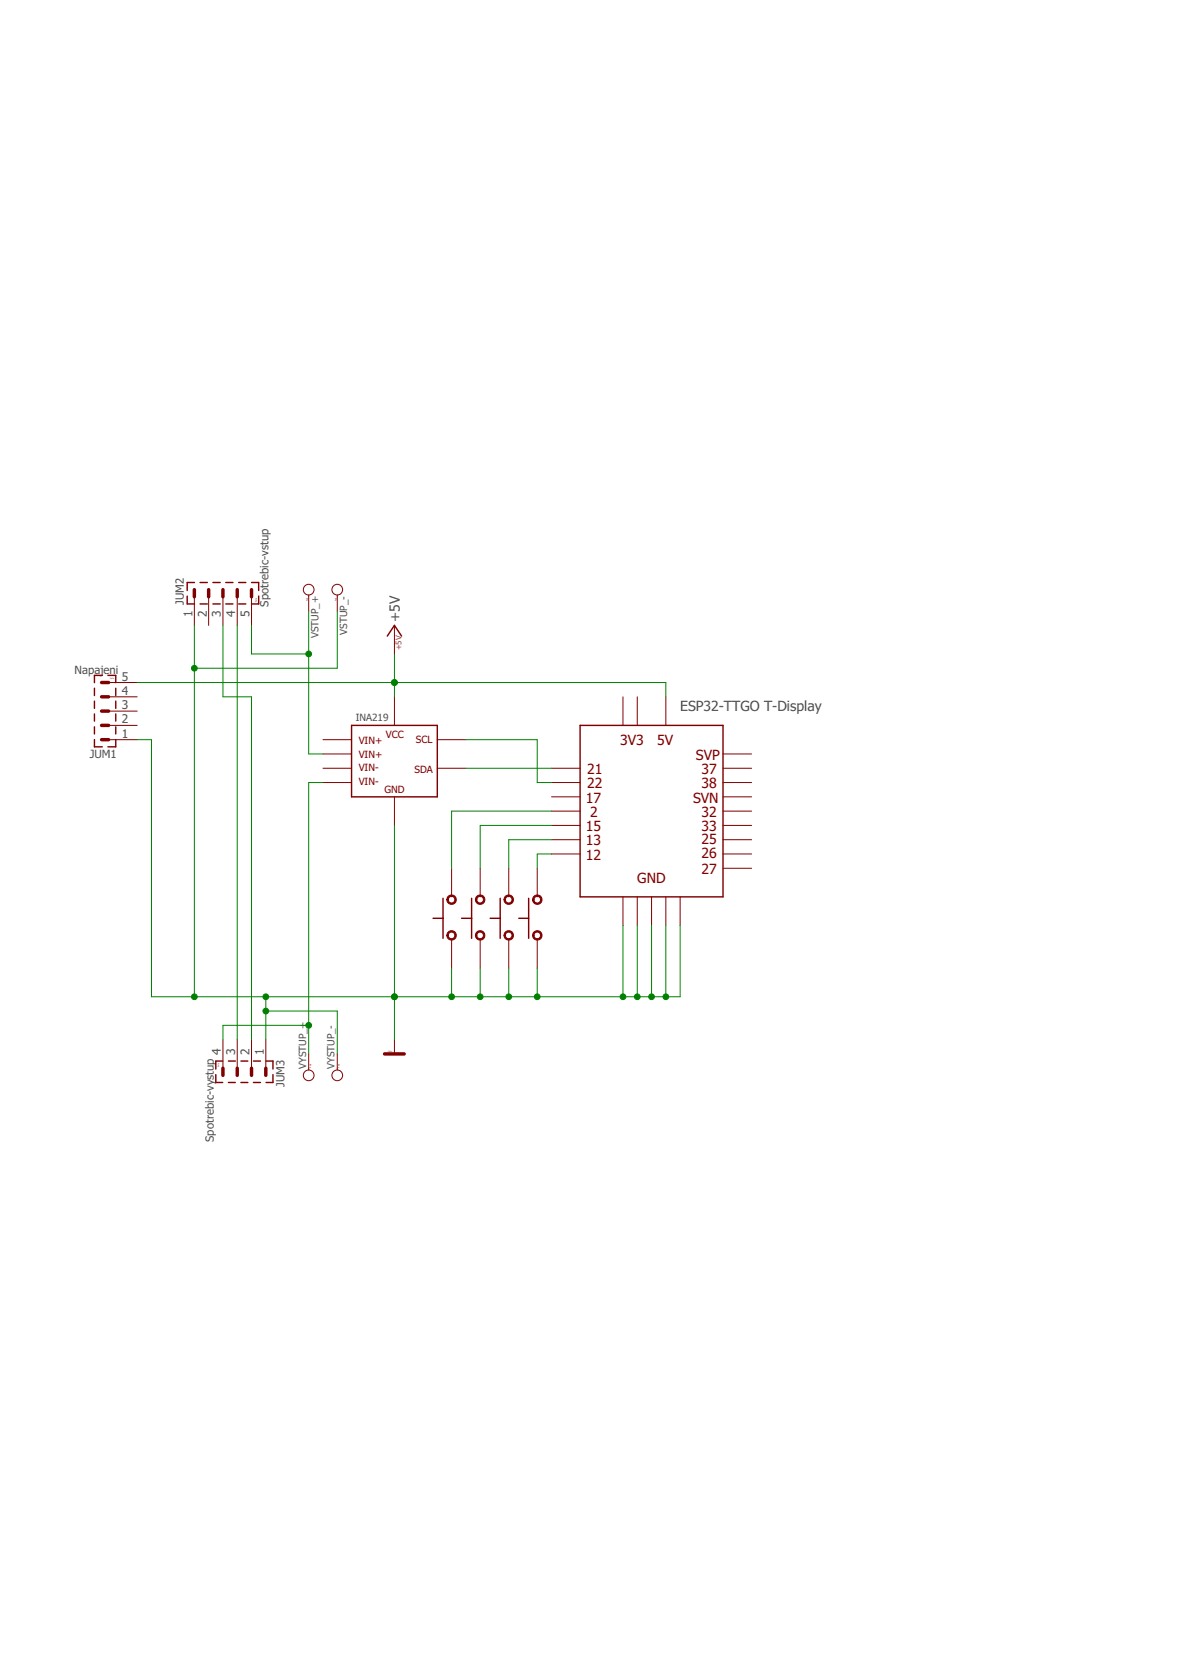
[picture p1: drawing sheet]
<?xml version="1.0" encoding="utf-8"?>
<!DOCTYPE eagle SYSTEM "eagle.dtd">
<!--
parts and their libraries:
Copyright (C) PaJa 2011-2014
Copyright (C) PaJa 2001-2014
-->
<eagle version="7.7.0">
<drawing>
<settings>
<setting alwaysvectorfont="no"/>
<setting verticaltext="up"/>
</settings>
<grid distance="0.1" unitdist="inch" unit="inch" style="lines" multiple="1" display="no" altdistance="0.01" altunitdist="inch" altunit="inch"/>
<schematic xreflabel="%F%N/%S.%C%R" xrefpart="/%S.%C%R">
<libraries>
<library name="INA219">
<symbols>
<symbol name="INA219">
<pin name="VIN+" x="-27.94" y="15.24" visible="off" length="middle"/>
<pin name="VIN-" x="-27.94" y="10.16" visible="off" length="middle"/>
<pin name=".VIN+" x="-27.94" y="12.7" visible="off" length="middle"/>
<pin name=".VIN-" x="-27.94" y="7.62" visible="off" length="middle"/>
<pin name="VCC" x="-15.24" y="22.86" visible="off" length="middle" rot="R270"/>
<pin name="GND" x="-15.24" y="0" visible="off" length="middle" rot="R90"/>
<pin name="SCL" x="-2.54" y="15.24" visible="off" length="middle" rot="R180"/>
<pin name="SDA" x="-2.54" y="10.16" visible="off" length="middle" rot="R180"/>
<wire x1="-22.86" y1="17.78" x2="-22.86" y2="5.08" width="0.254" layer="94"/>
<wire x1="-22.86" y1="5.08" x2="-7.62" y2="5.08" width="0.254" layer="94"/>
<wire x1="-7.62" y1="5.08" x2="-7.62" y2="17.78" width="0.254" layer="94"/>
<wire x1="-7.62" y1="17.78" x2="-22.86" y2="17.78" width="0.254" layer="94"/>
<text x="-21.59" y="14.478" size="1.27" layer="94">VIN+</text>
<text x="-21.59" y="11.938" size="1.27" layer="94">VIN+</text>
<text x="-21.59" y="9.652" size="1.27" layer="94">VIN-</text>
<text x="-21.59" y="7.112" size="1.27" layer="94">VIN-</text>
<text x="-16.764" y="15.494" size="1.27" layer="94">VCC</text>
<text x="-17.018" y="5.842" size="1.27" layer="94">GND</text>
<text x="-11.43" y="14.732" size="1.27" layer="94">SCL</text>
<text x="-11.684" y="9.398" size="1.27" layer="94">SDA</text>
<text x="-22.098" y="18.542" size="1.27" layer="95">INA219</text>
</symbol>
</symbols>
<devicesets>
<deviceset name="INA219">
<gates>
<gate name="G$1" symbol="INA219" x="15.24" y="-12.7"/>
</gates>
<devices>
<device name="" package="INA219">
<connects>
<connect gate="G$1" pin=".VIN+" pad="..VIN+"/>
<connect gate="G$1" pin=".VIN-" pad="..VIN-"/>
<connect gate="G$1" pin="GND" pad="GND"/>
<connect gate="G$1" pin="SCL" pad="SCL"/>
<connect gate="G$1" pin="SDA" pad="SDA"/>
<connect gate="G$1" pin="VCC" pad="VCC"/>
<connect gate="G$1" pin="VIN+" pad="VIN+"/>
<connect gate="G$1" pin="VIN-" pad="VIN-"/>
</connects>
<technologies>
<technology name=""/>
</technologies>
</device>
</devices>
</deviceset>
</devicesets>
</library>
<library name="EPS32_TTGO_TDISPLAY">
<symbols>
<symbol name="ESP32-TTGO-TDISPLAY">
<pin name="GND1" x="-5.08" y="-7.62" visible="off" length="middle" rot="R90"/>
<pin name="GND2" x="-2.54" y="-7.62" visible="off" length="middle" rot="R90"/>
<pin name="GND3" x="0" y="-7.62" visible="off" length="middle" rot="R90"/>
<pin name="GND4" x="2.54" y="-7.62" visible="off" length="middle" rot="R90"/>
<pin name="GND5" x="5.08" y="-7.62" visible="off" length="middle" rot="R90"/>
<text x="-2.54" y="0" size="1.778" layer="94">GND</text>
<pin name="21" x="-17.78" y="20.32" visible="off" length="middle"/>
<pin name="22" x="-17.78" y="17.78" visible="off" length="middle"/>
<pin name="17" x="-17.78" y="15.24" visible="off" length="middle"/>
<text x="-11.43" y="19.304" size="1.778" layer="94">21</text>
<text x="-11.43" y="16.764" size="1.778" layer="94">22</text>
<text x="-11.684" y="14.224" size="1.778" layer="94">17</text>
<pin name="2" x="-17.78" y="12.7" visible="off" length="middle"/>
<pin name="15" x="-17.78" y="10.16" visible="off" length="middle"/>
<pin name="13" x="-17.78" y="7.62" visible="off" length="middle"/>
<text x="-10.922" y="11.684" size="1.778" layer="94">2</text>
<text x="-11.684" y="9.144" size="1.778" layer="94">15</text>
<text x="-11.684" y="6.604" size="1.778" layer="94">13</text>
<pin name="3V3" x="-5.08" y="33.02" visible="off" length="middle" rot="R270"/>
<pin name="3V3_2" x="-2.54" y="33.02" visible="off" length="middle" rot="R270"/>
<pin name="5V" x="2.54" y="33.02" visible="off" length="middle" rot="R270"/>
<text x="-5.588" y="24.384" size="1.778" layer="94">3V3</text>
<text x="1.016" y="24.384" size="1.778" layer="94">5V</text>
<pin name="SVP" x="17.78" y="22.86" visible="off" length="middle" rot="R180"/>
<pin name="37" x="17.78" y="20.32" visible="off" length="middle" rot="R180"/>
<pin name="38" x="17.78" y="17.78" visible="off" length="middle" rot="R180"/>
<text x="7.874" y="21.844" size="1.778" layer="94">SVP</text>
<text x="8.89" y="19.304" size="1.778" layer="94">37</text>
<text x="8.89" y="16.764" size="1.778" layer="94">38</text>
<pin name="SVN" x="17.78" y="15.24" visible="off" length="middle" rot="R180"/>
<pin name="32" x="17.78" y="12.7" visible="off" length="middle" rot="R180"/>
<pin name="33" x="17.78" y="10.16" visible="off" length="middle" rot="R180"/>
<text x="7.366" y="14.224" size="1.778" layer="94">SVN</text>
<text x="8.89" y="11.684" size="1.778" layer="94">32</text>
<text x="8.89" y="9.144" size="1.778" layer="94">33</text>
<pin name="25" x="17.78" y="7.62" visible="off" length="middle" rot="R180"/>
<pin name="26" x="17.78" y="5.08" visible="off" length="middle" rot="R180"/>
<pin name="27" x="17.78" y="2.54" visible="off" length="middle" rot="R180"/>
<text x="8.89" y="6.858" size="1.778" layer="94">25</text>
<text x="8.89" y="4.318" size="1.778" layer="94">26</text>
<text x="8.89" y="1.524" size="1.778" layer="94">27</text>
<text x="5.08" y="30.48" size="1.778" layer="95">ESP32-TTGO T-Display</text>
<wire x1="-12.7" y1="27.94" x2="-12.7" y2="-2.54" width="0.254" layer="94"/>
<wire x1="-12.7" y1="-2.54" x2="12.7" y2="-2.54" width="0.254" layer="94"/>
<wire x1="12.7" y1="-2.54" x2="12.7" y2="27.94" width="0.254" layer="94"/>
<wire x1="12.7" y1="27.94" x2="-12.7" y2="27.94" width="0.254" layer="94"/>
<pin name="12" x="-17.78" y="5.08" visible="off" length="middle"/>
<text x="-11.684" y="4.064" size="1.778" layer="94">12</text>
</symbol>
</symbols>
<devicesets>
<deviceset name="ESP32_TTGOT-DISPLAY">
<gates>
<gate name="G$1" symbol="ESP32-TTGO-TDISPLAY" x="0" y="-12.7"/>
</gates>
<devices>
<device name="" package="ESP32-TTGO-TDISPLAY">
<connects>
<connect gate="G$1" pin="12" pad="12"/>
<connect gate="G$1" pin="13" pad="13"/>
<connect gate="G$1" pin="15" pad="15"/>
<connect gate="G$1" pin="17" pad="17"/>
<connect gate="G$1" pin="2" pad="2"/>
<connect gate="G$1" pin="21" pad="21"/>
<connect gate="G$1" pin="22" pad="22"/>
<connect gate="G$1" pin="25" pad="25"/>
<connect gate="G$1" pin="26" pad="26"/>
<connect gate="G$1" pin="27" pad="27"/>
<connect gate="G$1" pin="32" pad="32"/>
<connect gate="G$1" pin="33" pad="33"/>
<connect gate="G$1" pin="37" pad="37"/>
<connect gate="G$1" pin="38" pad="38"/>
<connect gate="G$1" pin="3V3" pad="3V3"/>
<connect gate="G$1" pin="3V3_2" pad="3V3-"/>
<connect gate="G$1" pin="5V" pad="5V"/>
<connect gate="G$1" pin="GND1" pad="GND1"/>
<connect gate="G$1" pin="GND2" pad="GND2"/>
<connect gate="G$1" pin="GND3" pad="GND3"/>
<connect gate="G$1" pin="GND4" pad="GND4"/>
<connect gate="G$1" pin="GND5" pad="GND5"/>
<connect gate="G$1" pin="SVN" pad="SVN"/>
<connect gate="G$1" pin="SVP" pad="SVP"/>
</connects>
<technologies>
<technology name=""/>
</technologies>
</device>
</devices>
</deviceset>
</devicesets>
</library>
<library name="#PaJa_konektory">
<symbols>
<symbol name="S1G5">
<wire x1="0" y1="3.81" x2="0" y2="2.54" width="0.6096" layer="94"/>
<wire x1="2.54" y1="3.81" x2="2.54" y2="2.54" width="0.6096" layer="94"/>
<wire x1="5.08" y1="3.81" x2="5.08" y2="2.54" width="0.6096" layer="94"/>
<wire x1="-6.35" y1="1.27" x2="-6.35" y2="5.08" width="0.254" layer="94" style="shortdash"/>
<wire x1="-2.54" y1="3.81" x2="-2.54" y2="2.54" width="0.6096" layer="94"/>
<wire x1="-5.08" y1="3.81" x2="-5.08" y2="2.54" width="0.6096" layer="94"/>
<wire x1="6.35" y1="5.08" x2="-6.35" y2="5.08" width="0.254" layer="94" style="shortdash"/>
<wire x1="-6.35" y1="1.27" x2="6.35" y2="1.27" width="0.254" layer="94" style="shortdash"/>
<wire x1="6.35" y1="5.08" x2="6.35" y2="1.27" width="0.254" layer="94" style="shortdash"/>
<text x="6.0325" y="1.5875" size="0.254" layer="100" rot="R90">PaJa</text>
<text x="8.0962" y="0.7937" size="1.4224" layer="96" rot="R90">&gt;VALUE</text>
<text x="-6.985" y="1.1112" size="1.4224" layer="95" rot="R90">&gt;Part</text>
<pin name="1" x="-5.08" y="-2.54" visible="pad" length="middle" direction="pas" swaplevel="1" rot="R90"/>
<pin name="2" x="-2.54" y="-2.54" visible="pad" length="middle" direction="pas" swaplevel="1" rot="R90"/>
<pin name="3" x="0" y="-2.54" visible="pad" length="middle" direction="pas" swaplevel="1" rot="R90"/>
<pin name="4" x="2.54" y="-2.54" visible="pad" length="middle" direction="pas" swaplevel="1" rot="R90"/>
<pin name="5" x="5.08" y="-2.54" visible="pad" length="middle" direction="pas" swaplevel="1" rot="R90"/>
</symbol>
<symbol name="S1G4">
<wire x1="2.54" y1="3.81" x2="2.54" y2="2.54" width="0.6096" layer="94"/>
<wire x1="5.08" y1="3.81" x2="5.08" y2="2.54" width="0.6096" layer="94"/>
<wire x1="-3.81" y1="1.27" x2="-3.81" y2="5.08" width="0.254" layer="94" style="shortdash"/>
<wire x1="0" y1="3.81" x2="0" y2="2.54" width="0.6096" layer="94"/>
<wire x1="-2.54" y1="3.81" x2="-2.54" y2="2.54" width="0.6096" layer="94"/>
<wire x1="6.35" y1="5.08" x2="-3.81" y2="5.08" width="0.254" layer="94" style="shortdash"/>
<wire x1="-3.81" y1="1.27" x2="6.35" y2="1.27" width="0.254" layer="94" style="shortdash"/>
<wire x1="6.35" y1="5.08" x2="6.35" y2="1.27" width="0.254" layer="94" style="shortdash"/>
<text x="6.0325" y="1.5875" size="0.254" layer="100" rot="R90">PaJa</text>
<text x="8.0962" y="0.7937" size="1.4224" layer="96" rot="R90">&gt;VALUE</text>
<text x="-4.445" y="1.1112" size="1.4224" layer="95" rot="R90">&gt;Part</text>
<pin name="1" x="-2.54" y="-2.54" visible="pad" length="middle" direction="pas" swaplevel="1" rot="R90"/>
<pin name="2" x="0" y="-2.54" visible="pad" length="middle" direction="pas" swaplevel="1" rot="R90"/>
<pin name="3" x="2.54" y="-2.54" visible="pad" length="middle" direction="pas" swaplevel="1" rot="R90"/>
<pin name="4" x="5.08" y="-2.54" visible="pad" length="middle" direction="pas" swaplevel="1" rot="R90"/>
</symbol>
</symbols>
<devicesets>
<deviceset name="S1G5_JUMP" prefix="JUM">
<gates>
<gate name="JUMP" symbol="S1G5" x="-40.64" y="30.48"/>
</gates>
<devices>
<device name="" package="S1G5_JUM">
<connects>
<connect gate="JUMP" pin="1" pad="1"/>
<connect gate="JUMP" pin="2" pad="2"/>
<connect gate="JUMP" pin="3" pad="3"/>
<connect gate="JUMP" pin="4" pad="4"/>
<connect gate="JUMP" pin="5" pad="5"/>
</connects>
<technologies>
<technology name=""/>
</technologies>
</device>
</devices>
</deviceset>
<deviceset name="S1G4_JUMP" prefix="JUM">
<gates>
<gate name="JUMP" symbol="S1G4" x="-40.64" y="33.02"/>
</gates>
<devices>
<device name="" package="S1G4_JUM">
<connects>
<connect gate="JUMP" pin="1" pad="1"/>
<connect gate="JUMP" pin="2" pad="2"/>
<connect gate="JUMP" pin="3" pad="3"/>
<connect gate="JUMP" pin="4" pad="4"/>
</connects>
<technologies>
<technology name=""/>
</technologies>
</device>
</devices>
</deviceset>
</devicesets>
</library>
<library name="tlacitko">
<symbols>
<symbol name="TLACITKO">
<pin name="1" x="-12.7" y="0" visible="off" length="middle"/>
<pin name="2" x="5.08" y="0" visible="off" length="middle" rot="R180"/>
<circle x="-6.858" y="0" radius="0.71841875" width="0.254" layer="94"/>
<circle x="-0.508" y="0" radius="0.71841875" width="0.254" layer="94"/>
<wire x1="-7.366" y1="1.524" x2="-3.81" y2="1.524" width="0.254" layer="94"/>
<wire x1="-0.254" y1="1.524" x2="-3.81" y2="1.524" width="0.254" layer="94"/>
<wire x1="-3.81" y1="1.524" x2="-3.81" y2="3.302" width="0.254" layer="94"/>
</symbol>
</symbols>
<devicesets>
<deviceset name="TLACITKO" prefix="SW">
<gates>
<gate name="G$1" symbol="TLACITKO" x="5.08" y="0"/>
</gates>
<devices>
<device name="" package="TLACITKO">
<connects>
<connect gate="G$1" pin="1" pad="1"/>
<connect gate="G$1" pin="2" pad="2"/>
</connects>
<technologies>
<technology name=""/>
</technologies>
</device>
</devices>
</deviceset>
</devicesets>
</library>
<library name="#PaJa_31">
<symbols>
<symbol name="GND">
<wire x1="-1.7463" y1="-0.0001" x2="1.7463" y2="-0.0001" width="0.6096" layer="94"/>
<text x="-1.1113" y="0.3175" size="0.254" layer="100">PaJa</text>
<pin name="GND" x="0" y="2.54" visible="off" length="short" direction="sup" rot="R270"/>
</symbol>
<symbol name="PAD">
<wire x1="-0.3175" y1="0" x2="0" y2="0" width="0.152" layer="94"/>
<circle x="-1.27" y="0" radius="0.9525" width="0.152" layer="94"/>
<text x="0.8068" y="-0.1588" size="0.254" layer="100" ratio="7" rot="R180">PaJa</text>
<text x="-0.1589" y="0.4764" size="1.27" layer="95">&gt;Part</text>
<pin name="1" x="2.54" y="0" visible="off" length="short" direction="pas" swaplevel="2" rot="R180"/>
</symbol>
<symbol name="+5V">
<wire x1="-1.27" y1="-1.905" x2="0" y2="0" width="0.254" layer="94"/>
<wire x1="0" y1="0" x2="1.27" y2="-1.905" width="0.254" layer="94"/>
<wire x1="0" y1="-2.5399" x2="0" y2="0" width="0.1524" layer="94"/>
<text x="0.9525" y="0.635" size="1.778" layer="96" rot="R90">&gt;Value</text>
<text x="1.27" y="-4.445" size="1.016" layer="101" ratio="6" rot="R90">+5V</text>
<pin name="+5V" x="0" y="-5.08" visible="off" length="short" direction="sup" rot="R90"/>
</symbol>
</symbols>
<devicesets>
<deviceset name="GND" prefix="GND">
<gates>
<gate name="ZEM" symbol="GND" x="-45.72" y="35.56"/>
</gates>
<devices>
<device name="">
<technologies>
<technology name=""/>
</technologies>
</device>
</devices>
</deviceset>
<deviceset name="PAD_1" prefix="PAD">
<gates>
<gate name="G$1" symbol="PAD" x="-48.26" y="38.1"/>
</gates>
<devices>
<device name="" package="PAD_1">
<connects>
<connect gate="G$1" pin="1" pad="1"/>
</connects>
<technologies>
<technology name=""/>
</technologies>
</device>
</devices>
</deviceset>
<deviceset name="+5V" prefix="NAP">
<gates>
<gate name="+5" symbol="+5V" x="0" y="-5.08"/>
</gates>
<devices>
<device name="">
<technologies>
<technology name=""/>
</technologies>
</device>
</devices>
</deviceset>
</devicesets>
</library>
</libraries>
<attributes>
</attributes>
<variantdefs>
</variantdefs>
<classes>
<class number="0" name="default" width="0" drill="0">
</class>
</classes>
<parts>
<part name="U$1" library="INA219" deviceset="INA219" device=""/>
<part name="U$2" library="EPS32_TTGO_TDISPLAY" deviceset="ESP32_TTGOT-DISPLAY" device=""/>
<part name="JUM1" library="#PaJa_konektory" deviceset="S1G5_JUMP" device="" value="Napajeni"/>
<part name="JUM2" library="#PaJa_konektory" deviceset="S1G5_JUMP" device="" value="Spotrebic-vstup"/>
<part name="JUM3" library="#PaJa_konektory" deviceset="S1G4_JUMP" device="" value="Spotrebic-vystup"/>
<part name="SW1" library="tlacitko" deviceset="TLACITKO" device=""/>
<part name="SW2" library="tlacitko" deviceset="TLACITKO" device=""/>
<part name="SW3" library="tlacitko" deviceset="TLACITKO" device=""/>
<part name="SW4" library="tlacitko" deviceset="TLACITKO" device=""/>
<part name="GND1" library="#PaJa_31" deviceset="GND" device=""/>
<part name="VSTUP_+" library="#PaJa_31" deviceset="PAD_1" device=""/>
<part name="VSTUP_-" library="#PaJa_31" deviceset="PAD_1" device=""/>
<part name="VYSTUP_+" library="#PaJa_31" deviceset="PAD_1" device=""/>
<part name="VYSTUP_-" library="#PaJa_31" deviceset="PAD_1" device=""/>
<part name="NAP1" library="#PaJa_31" deviceset="+5V" device=""/>
</parts>
<sheets>
<sheet>
<plain>
</plain>
<instances>
<instance part="U$1" gate="G$1" x="180.34" y="58.42"/>
<instance part="U$2" gate="G$1" x="210.82" y="48.26"/>
<instance part="JUM1" gate="JUMP" x="116.84" y="78.74" rot="R90"/>
<instance part="JUM2" gate="JUMP" x="134.62" y="96.52"/>
<instance part="JUM3" gate="JUMP" x="139.7" y="17.78" rot="R180"/>
<instance part="SW1" gate="G$1" x="175.26" y="45.72" rot="R90"/>
<instance part="SW2" gate="G$1" x="180.34" y="45.72" rot="R90"/>
<instance part="SW3" gate="G$1" x="185.42" y="45.72" rot="R90"/>
<instance part="SW4" gate="G$1" x="190.5" y="45.72" rot="R90"/>
<instance part="GND1" gate="ZEM" x="165.1" y="17.78"/>
<instance part="VSTUP_+" gate="G$1" x="149.86" y="99.06" rot="R270"/>
<instance part="VSTUP_-" gate="G$1" x="154.94" y="99.06" rot="R270"/>
<instance part="VYSTUP_+" gate="G$1" x="149.86" y="15.24" rot="R90"/>
<instance part="VYSTUP_-" gate="G$1" x="154.94" y="15.24" rot="R90"/>
<instance part="NAP1" gate="+5" x="165.1" y="93.98"/>
</instances>
<busses>
</busses>
<nets>
<net name="N$1" class="0">
<segment>
<pinref part="JUM2" gate="JUMP" pin="5"/>
<wire x1="139.7" y1="93.98" x2="139.7" y2="88.9" width="0.1524" layer="91"/>
<pinref part="VSTUP_+" gate="G$1" pin="1"/>
<wire x1="139.7" y1="88.9" x2="149.86" y2="88.9" width="0.1524" layer="91"/>
<wire x1="149.86" y1="88.9" x2="149.86" y2="96.52" width="0.1524" layer="91"/>
<wire x1="149.86" y1="71.12" x2="149.86" y2="88.9" width="0.1524" layer="91"/>
<junction x="149.86" y="88.9"/>
<pinref part="U$1" gate="G$1" pin=".VIN+"/>
<wire x1="152.4" y1="71.12" x2="149.86" y2="71.12" width="0.1524" layer="91"/>
</segment>
</net>
<net name="N$3" class="0">
<segment>
<pinref part="JUM3" gate="JUMP" pin="4"/>
<wire x1="134.62" y1="20.32" x2="134.62" y2="22.86" width="0.1524" layer="91"/>
<pinref part="VYSTUP_+" gate="G$1" pin="1"/>
<wire x1="134.62" y1="22.86" x2="149.86" y2="22.86" width="0.1524" layer="91"/>
<wire x1="149.86" y1="22.86" x2="149.86" y2="17.78" width="0.1524" layer="91"/>
<wire x1="149.86" y1="22.86" x2="149.86" y2="66.04" width="0.1524" layer="91"/>
<pinref part="U$1" gate="G$1" pin=".VIN-"/>
<wire x1="152.4" y1="66.04" x2="149.86" y2="66.04" width="0.1524" layer="91"/>
<junction x="149.86" y="22.86"/>
</segment>
</net>
<net name="N$4" class="0">
<segment>
<pinref part="U$1" gate="G$1" pin="SDA"/>
<pinref part="U$2" gate="G$1" pin="21"/>
<wire x1="177.8" y1="68.58" x2="193.04" y2="68.58" width="0.1524" layer="91"/>
</segment>
</net>
<net name="N$5" class="0">
<segment>
<pinref part="U$1" gate="G$1" pin="SCL"/>
<wire x1="177.8" y1="73.66" x2="190.5" y2="73.66" width="0.1524" layer="91"/>
<wire x1="190.5" y1="73.66" x2="190.5" y2="66.04" width="0.1524" layer="91"/>
<pinref part="U$2" gate="G$1" pin="22"/>
<wire x1="190.5" y1="66.04" x2="193.04" y2="66.04" width="0.1524" layer="91"/>
</segment>
</net>
<net name="N$6" class="0">
<segment>
<pinref part="JUM2" gate="JUMP" pin="4"/>
<pinref part="JUM3" gate="JUMP" pin="3"/>
<wire x1="137.16" y1="93.98" x2="137.16" y2="20.32" width="0.1524" layer="91"/>
</segment>
</net>
<net name="N$7" class="0">
<segment>
<pinref part="JUM3" gate="JUMP" pin="2"/>
<wire x1="139.7" y1="20.32" x2="139.7" y2="81.28" width="0.1524" layer="91"/>
<pinref part="JUM2" gate="JUMP" pin="3"/>
<wire x1="139.7" y1="81.28" x2="134.62" y2="81.28" width="0.1524" layer="91"/>
<wire x1="134.62" y1="81.28" x2="134.62" y2="93.98" width="0.1524" layer="91"/>
</segment>
</net>
<net name="N$8" class="0">
<segment>
<pinref part="SW4" gate="G$1" pin="2"/>
<wire x1="190.5" y1="50.8" x2="190.5" y2="53.34" width="0.1524" layer="91"/>
<pinref part="U$2" gate="G$1" pin="12"/>
<wire x1="190.5" y1="53.34" x2="193.04" y2="53.34" width="0.1524" layer="91"/>
</segment>
</net>
<net name="N$9" class="0">
<segment>
<pinref part="SW3" gate="G$1" pin="2"/>
<wire x1="185.42" y1="50.8" x2="185.42" y2="55.88" width="0.1524" layer="91"/>
<pinref part="U$2" gate="G$1" pin="13"/>
<wire x1="185.42" y1="55.88" x2="193.04" y2="55.88" width="0.1524" layer="91"/>
</segment>
</net>
<net name="N$10" class="0">
<segment>
<pinref part="SW2" gate="G$1" pin="2"/>
<wire x1="180.34" y1="50.8" x2="180.34" y2="58.42" width="0.1524" layer="91"/>
<pinref part="U$2" gate="G$1" pin="15"/>
<wire x1="180.34" y1="58.42" x2="193.04" y2="58.42" width="0.1524" layer="91"/>
</segment>
</net>
<net name="N$11" class="0">
<segment>
<pinref part="SW1" gate="G$1" pin="2"/>
<wire x1="175.26" y1="50.8" x2="175.26" y2="60.96" width="0.1524" layer="91"/>
<pinref part="U$2" gate="G$1" pin="2"/>
<wire x1="175.26" y1="60.96" x2="193.04" y2="60.96" width="0.1524" layer="91"/>
</segment>
</net>
<net name="GND" class="0">
<segment>
<pinref part="JUM2" gate="JUMP" pin="1"/>
<pinref part="VSTUP_-" gate="G$1" pin="1"/>
<wire x1="129.54" y1="27.94" x2="129.54" y2="86.36" width="0.1524" layer="91"/>
<wire x1="129.54" y1="86.36" x2="129.54" y2="93.98" width="0.1524" layer="91"/>
<wire x1="129.54" y1="86.36" x2="154.94" y2="86.36" width="0.1524" layer="91"/>
<wire x1="154.94" y1="86.36" x2="154.94" y2="96.52" width="0.1524" layer="91"/>
<junction x="129.54" y="27.94"/>
<junction x="129.54" y="86.36"/>
<pinref part="U$1" gate="G$1" pin="GND"/>
<wire x1="129.54" y1="27.94" x2="142.24" y2="27.94" width="0.1524" layer="91"/>
<wire x1="142.24" y1="27.94" x2="165.1" y2="27.94" width="0.1524" layer="91"/>
<wire x1="165.1" y1="27.94" x2="165.1" y2="58.42" width="0.1524" layer="91"/>
<wire x1="121.92" y1="27.94" x2="129.54" y2="27.94" width="0.1524" layer="91"/>
<pinref part="U$2" gate="G$1" pin="GND5"/>
<pinref part="U$2" gate="G$1" pin="GND1"/>
<wire x1="205.74" y1="40.64" x2="205.74" y2="27.94" width="0.1524" layer="91"/>
<wire x1="205.74" y1="27.94" x2="208.28" y2="27.94" width="0.1524" layer="91"/>
<pinref part="U$2" gate="G$1" pin="GND2"/>
<wire x1="208.28" y1="40.64" x2="208.28" y2="27.94" width="0.1524" layer="91"/>
<junction x="208.28" y="27.94"/>
<wire x1="208.28" y1="27.94" x2="210.82" y2="27.94" width="0.1524" layer="91"/>
<pinref part="U$2" gate="G$1" pin="GND3"/>
<wire x1="210.82" y1="40.64" x2="210.82" y2="27.94" width="0.1524" layer="91"/>
<junction x="210.82" y="27.94"/>
<wire x1="210.82" y1="27.94" x2="213.36" y2="27.94" width="0.1524" layer="91"/>
<pinref part="U$2" gate="G$1" pin="GND4"/>
<wire x1="213.36" y1="40.64" x2="213.36" y2="27.94" width="0.1524" layer="91"/>
<junction x="213.36" y="27.94"/>
<wire x1="213.36" y1="27.94" x2="215.9" y2="27.94" width="0.1524" layer="91"/>
<wire x1="215.9" y1="27.94" x2="215.9" y2="40.64" width="0.1524" layer="91"/>
<junction x="165.1" y="27.94"/>
<junction x="205.74" y="27.94"/>
<pinref part="VYSTUP_-" gate="G$1" pin="1"/>
<wire x1="165.1" y1="27.94" x2="175.26" y2="27.94" width="0.1524" layer="91"/>
<wire x1="175.26" y1="27.94" x2="180.34" y2="27.94" width="0.1524" layer="91"/>
<wire x1="180.34" y1="27.94" x2="185.42" y2="27.94" width="0.1524" layer="91"/>
<wire x1="185.42" y1="27.94" x2="190.5" y2="27.94" width="0.1524" layer="91"/>
<wire x1="190.5" y1="27.94" x2="205.74" y2="27.94" width="0.1524" layer="91"/>
<wire x1="154.94" y1="25.4" x2="154.94" y2="17.78" width="0.1524" layer="91"/>
<wire x1="142.24" y1="25.4" x2="154.94" y2="25.4" width="0.1524" layer="91"/>
<pinref part="JUM3" gate="JUMP" pin="1"/>
<wire x1="142.24" y1="20.32" x2="142.24" y2="25.4" width="0.1524" layer="91"/>
<wire x1="142.24" y1="25.4" x2="142.24" y2="27.94" width="0.1524" layer="91"/>
<junction x="142.24" y="27.94"/>
<junction x="142.24" y="25.4"/>
<pinref part="SW1" gate="G$1" pin="1"/>
<wire x1="175.26" y1="33.02" x2="175.26" y2="27.94" width="0.1524" layer="91"/>
<pinref part="SW2" gate="G$1" pin="1"/>
<wire x1="180.34" y1="33.02" x2="180.34" y2="27.94" width="0.1524" layer="91"/>
<pinref part="SW3" gate="G$1" pin="1"/>
<wire x1="185.42" y1="33.02" x2="185.42" y2="27.94" width="0.1524" layer="91"/>
<pinref part="SW4" gate="G$1" pin="1"/>
<wire x1="190.5" y1="33.02" x2="190.5" y2="27.94" width="0.1524" layer="91"/>
<junction x="175.26" y="27.94"/>
<junction x="180.34" y="27.94"/>
<junction x="185.42" y="27.94"/>
<junction x="190.5" y="27.94"/>
<wire x1="121.92" y1="27.94" x2="121.92" y2="73.66" width="0.1524" layer="91"/>
<pinref part="JUM1" gate="JUMP" pin="1"/>
<wire x1="121.92" y1="73.66" x2="119.38" y2="73.66" width="0.1524" layer="91"/>
<pinref part="GND1" gate="ZEM" pin="GND"/>
<wire x1="165.1" y1="20.32" x2="165.1" y2="27.94" width="0.1524" layer="91"/>
<junction x="165.1" y="27.94"/>
</segment>
</net>
<net name="+5V" class="0">
<segment>
<pinref part="JUM1" gate="JUMP" pin="5"/>
<wire x1="165.1" y1="83.82" x2="119.38" y2="83.82" width="0.1524" layer="91"/>
<pinref part="U$1" gate="G$1" pin="VCC"/>
<wire x1="165.1" y1="83.82" x2="165.1" y2="81.28" width="0.1524" layer="91"/>
<pinref part="U$2" gate="G$1" pin="5V"/>
<wire x1="213.36" y1="81.28" x2="213.36" y2="83.82" width="0.1524" layer="91"/>
<wire x1="213.36" y1="83.82" x2="165.1" y2="83.82" width="0.1524" layer="91"/>
<junction x="165.1" y="83.82"/>
<pinref part="NAP1" gate="+5" pin="+5V"/>
<wire x1="165.1" y1="88.9" x2="165.1" y2="83.82" width="0.1524" layer="91"/>
<junction x="165.1" y="83.82"/>
</segment>
</net>
</nets>
</sheet>
</sheets>
</schematic>
</drawing>
</eagle>
